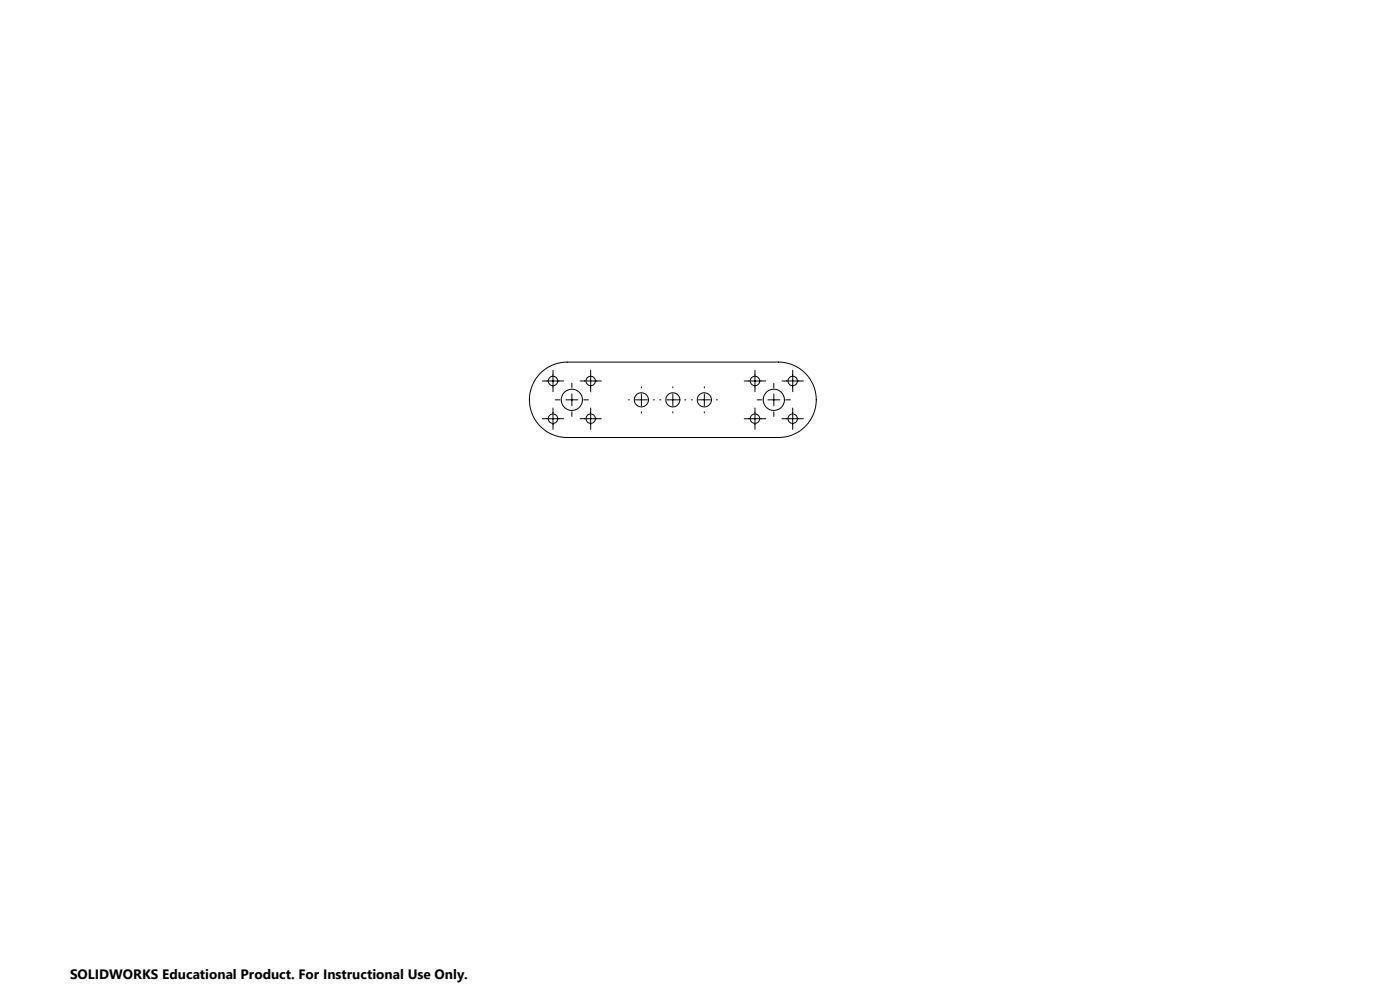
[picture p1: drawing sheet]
<svg xmlns="http://www.w3.org/2000/svg" width="594mm" height="420mm" viewBox="0 0 594 420" stroke-linecap="round" stroke-linejoin="round" font-family="sans-serif">
<g fill="none" stroke="#000" stroke-width=".42">
<path d="M228.9 158.7a16.1 16.1 0 0 1 11.7-5.1h89.7a16 16 0 0 1 16 16 16 16 0 0 1-16 16h-89.7a16 16 0 0 1-14.7-9.6 16 16 0 0 1 3-17.3zM234.6 157.1v9.1M250.6 157.1v9.1M320.3 157.1v9.1M336.3 157.1v9.1M230.1 161.6h9.1M230.1 177.6h9.1M234.6 173.1v9.1M235.6 169.6h2M240.1 169.6h5.1M242.6 162.6v2M242.6 167.1v5.1"/>
<path d="M242.6 174.7v2M246.1 161.6h9.1M246.1 177.6h9.1M247.7 169.6h2M250.6 173.1v9.1M266.6 169.6h.5M269.6 169.6h5.1M272.1 164.1v.5M272.1 167.1v5.1M272.1 174.7v.5M277.2 169.6h.5M279.9 169.6h.5"/>
<path d="M282.9 169.6h5.1M285.5 164.1v.5M285.5 167.1v5.1M285.5 174.7v.5M290.5 169.6h.5M293.3 169.6h.5M296.3 169.6h5.1M298.8 164.1v.5M298.8 167.1v5.1M298.8 174.7v.5M303.9 169.6h.5M315.8 161.6h9.1"/>
<path d="M315.8 177.6h9.1M320.3 173.1v9.1M321.3 169.6h2M325.8 169.6h5.1M328.3 162.6v2M328.3 167.1v5.1M328.3 174.7v2M331.8 161.6h9.1M331.8 177.6h9.1M333.4 169.6h2M336.3 173.1v9.1"/>
<circle cx="234.6" cy="177.6" r="2.02"/>
<circle cx="234.6" cy="161.6" r="2.01"/>
<circle cx="242.6" cy="169.6" r="4.5"/>
<circle cx="250.6" cy="177.6" r="2.01"/>
<circle cx="250.6" cy="161.6" r="2"/>
<circle cx="272.1" cy="169.6" r="3"/>
<circle cx="285.5" cy="169.6" r="2.99"/>
<circle cx="298.8" cy="169.6" r="3"/>
<circle cx="320.3" cy="177.6" r="2.01"/>
<circle cx="320.3" cy="161.6" r="2"/>
<circle cx="328.3" cy="169.6" r="4.5"/>
<circle cx="336.3" cy="177.6" r="2.01"/>
<circle cx="336.3" cy="161.6" r="2"/>
</g>
<text font-size="5.8" x="29.7" y="415.3">SOLIDWORKS Educational Product. For Instructional Use Only.</text>
</svg>
